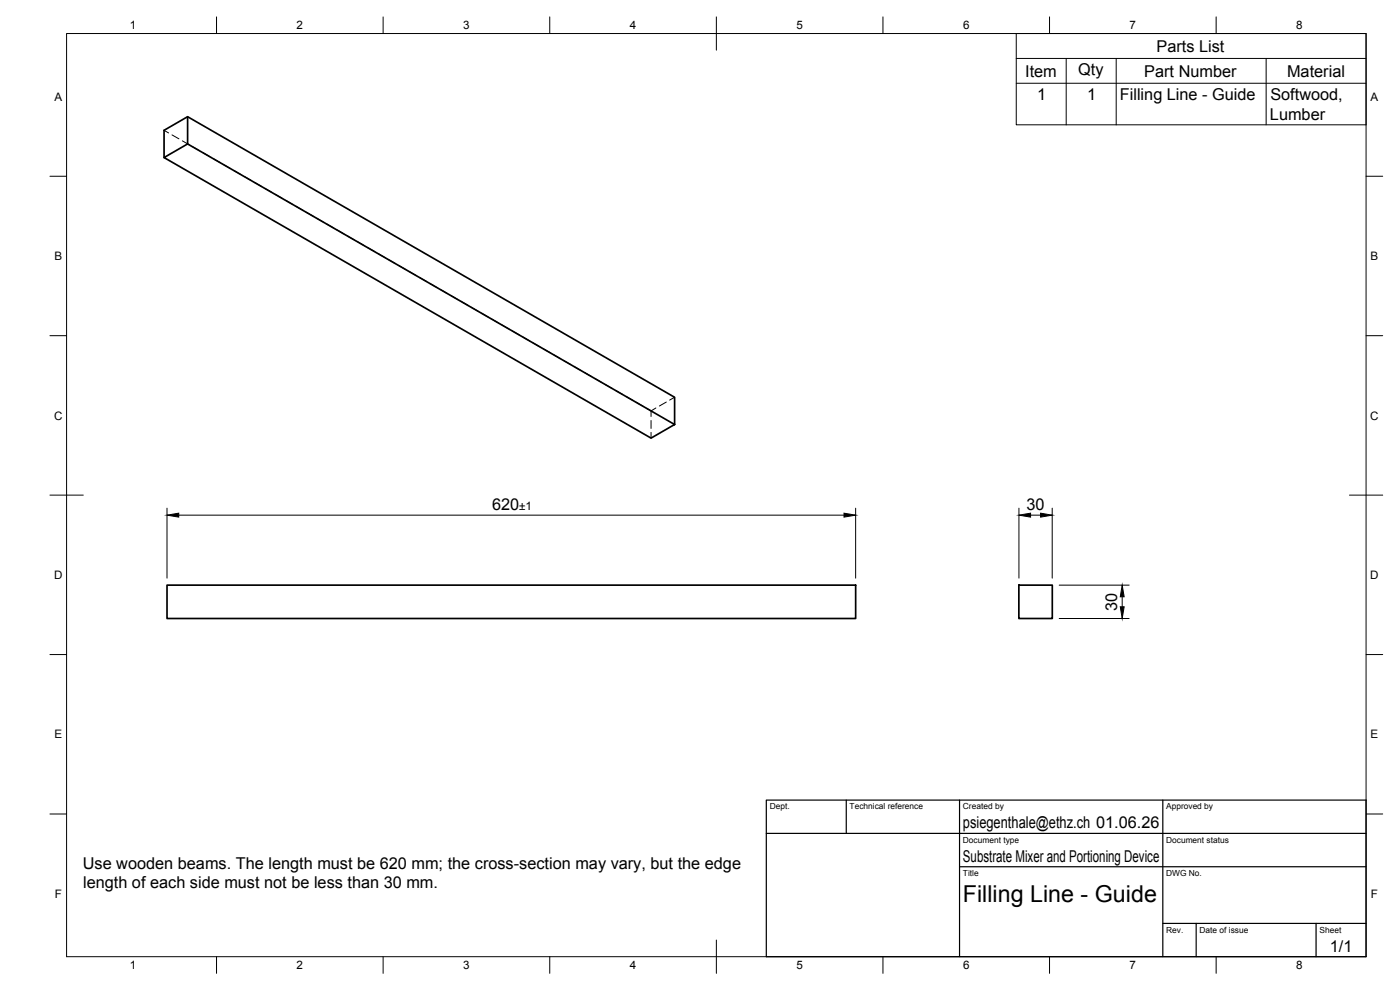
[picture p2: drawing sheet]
<svg xmlns="http://www.w3.org/2000/svg" width="420mm" height="297mm" viewBox="0 0 420 297" stroke-linecap="round" stroke-linejoin="round" font-family="sans-serif">
<path d="M56.3 35v8.2M49.2 47.3l7.1-4.1 146.2 84.2-7.1 4.1zM49.2 47.3v-8.2l7.1-4.1 146.2 84.2v8.2M50.1 175.6h206.7v10h-206.7zM305.8 175.6h10v10h-10z" fill="none" stroke="#000" stroke-width=".51"/>
<g fill="none" stroke="#000" stroke-width=".3">
<path d="M20 10.1h390v276.9h-390zM65 5.1v5M115 5.1v5M165 5.1v5M215 5.1v10M265 5.1v5M305 10.1h105v27.4h-105zM305 17.5h105M315 5.1v5M320 17.5v20M335 17.5v20M365 5.1v5"/>
<path d="M380 17.5v20M49.2 39.1l1.4 .8M305 25h105M15 52.9h5M51.6 40.5l2.1 1.2M54.7 42.3l2.1 1.1M57.8 44l2.1 1.2M60.9 45.8l2.1 1.2M64 47.6l2.1 1.2M67.1 49.4l2.1 1.2M70.2 51.2l2.1 1.2M73.3 52.9l2.1 1.2"/>
<path d="M76.4 54.7l2.1 1.2M79.5 56.5l2.1 1.2M82.6 58.3l2 1.2M410 52.9h5M85.7 60.1l2 1.2M88.8 61.9l2 1.2M91.9 63.7l2 1.1M95 65.4l2 1.2M98.1 67.2l2 1.2M101.2 69l2 1.2M104.2 70.8l2.1 1.2M107.4 72.6l2 1.2"/>
<path d="M110.4 74.3l2.1 1.2M113.5 76.1l2.1 1.2M116.6 77.9l2.1 1.2M119.7 79.7l2.1 1.2M122.8 81.5l2.1 1.2M125.9 83.3l2.1 1.1M129 85.1l2.1 1.1M132.1 86.8l2.1 1.2M135.2 88.6l2.1 1.2M138.3 90.4l2.1 1.2M141.4 92.2l2.1 1.2M144.5 94l2.1 1.2"/>
<path d="M147.6 95.7l2 1.2M150.7 97.5l2.1 1.2M153.8 99.3l2.1 1.2M15 100.7h5M156.9 101.1l2 1.2M160 102.9l2 1.2M163.1 104.7l2 1.1M166.2 106.4l2 1.2M169.3 108.2l2 1.2M172.4 110l2 1.2M175.5 111.8l2 1.2M178.5 113.6l2.1 1.2"/>
<path d="M181.7 115.4l2 1.2M184.7 117.1l2.1 1.2M187.8 118.9l2.1 1.2M202.5 119.2l-1.5 .8M410 100.7h5M190.9 120.7l2.1 1.2M194 122.5l1.4 .8M195.4 123.3v1.7M195.4 126.2v2.4M195.4 129.7v1.8M196.8 122.4l-1.4 .9M200 120.6l-2.1 1.2"/>
<path d="M15 148.6h10M50.1 152.5v21M53.6 154.6h199.7M256.8 152.5v21M305.8 152.5v21M309.3 154.6h3M315.8 152.5v21M405 148.6h10M317.9 175.6h21M336.8 179.1v3M15 196.4h5M317.9 185.6h21"/>
<path d="M410 196.4h5M15 244.2h5M410 244.2h5M65 287v5M115 287v5M165 287v5M215 282.1v9.9M265 287v5M315 287v5M365 287v5"/>
</g>
<path d="M230 240.1h180v46.9h-180zM230 250h180M254 240.1v9.9M288 240.1v46.9M349 240.1v46.9M288 260.1h122M349 277.1h61M359 277.1v9.9M395 277.1v9.9" fill="none" stroke="#000" stroke-width=".36"/>
<path d="M50.1 154.6l3.5-.6v1.2zM253.3 154l3.5 .6-3.5 .6zM305.8 154.6l3.5-.6v1.2zM312.3 154l3.5 .6-3.5 .6zM336.8 175.6l.6 3.5h-1.2zM336.2 182.1h1.2l-.6 3.5z" fill="#000" stroke="#000" stroke-width=".3"/>
<text font-size="7" x="289" y="270.6">Filling Line - Guide</text>
<g font-size="4.9">
<text x="347.1" y="15.5">Parts List</text>
<text x="307.7" y="23">Item</text>
<text x="323.6" y="22.5">Qty</text>
<text x="343.4" y="23">Part Number</text>
<text x="386.3" y="23">Material</text>
<text x="311.3" y="29.9">1</text>
<text x="326.3" y="29.9">1</text>
<text x="336.1" y="30">Filling Line - Guide</text>
<text x="381.1" y="35.9">Lumber</text>
<text x="381.3" y="30">Softwood,</text>
<text x="147.7" y="153.1">620</text>
<text x="308.1" y="153.1">30</text>
<text x="335.3" y="183.3" transform="rotate(-90 335.3 183.3)">30</text>
<text x="289" y="248.5">psiegenthale@ethz.ch 01.06.26</text>
<text x="24.8" y="260.7">Use wooden beams. The length must be 620 mm; the cross-section may vary, but the edge</text>
<text x="289" y="258.6">Substrate Mixer and Portioning Device</text>
<text x="24.9" y="266.6">length of each side must not be less than 30 mm.</text>
<text x="399.1" y="285.7">1/1</text>
</g>
<g font-size="3.5">
<text x="39" y="8.8">1</text>
<text x="89" y="8.8">2</text>
<text x="139" y="8.8">3</text>
<text x="189" y="8.8">4</text>
<text x="239" y="8.8">5</text>
<text x="289" y="8.8">6</text>
<text x="339" y="8.8">7</text>
<text x="389" y="8.8">8</text>
<text x="16.3" y="30.2">A</text>
<text x="411.3" y="30.2">A</text>
<text x="16.3" y="78">B</text>
<text x="411.3" y="78">B</text>
<text x="16.2" y="125.9">C</text>
<text x="411.2" y="125.9">C</text>
<text x="155.8" y="153.1">±1</text>
<text x="16.2" y="173.7">D</text>
<text x="411.2" y="173.7">D</text>
<text x="16.3" y="221.6">E</text>
<text x="411.3" y="221.6">E</text>
<text x="16.4" y="269.4">F</text>
<text x="411.4" y="269.4">F</text>
<text x="39" y="290.8">1</text>
<text x="89" y="290.8">2</text>
<text x="139" y="290.8">3</text>
<text x="189" y="290.8">4</text>
<text x="239" y="290.8">5</text>
<text x="289" y="290.8">6</text>
<text x="339" y="290.8">7</text>
<text x="389" y="290.8">8</text>
</g>
<g font-size="2.5">
<text x="231" y="242.9">Dept.</text>
<text x="255" y="242.9">Technical reference</text>
<text x="289" y="242.9">Created by</text>
<text x="350" y="242.9">Approved by</text>
<text x="289" y="252.8">Document type</text>
<text x="350" y="252.8">Document status</text>
<text x="289" y="262.9">Title</text>
<text x="350" y="262.9">DWG No.</text>
<text x="350" y="279.9">Rev.</text>
<text x="360" y="279.9">Date of issue</text>
<text x="396" y="279.9">Sheet</text>
</g>
</svg>
